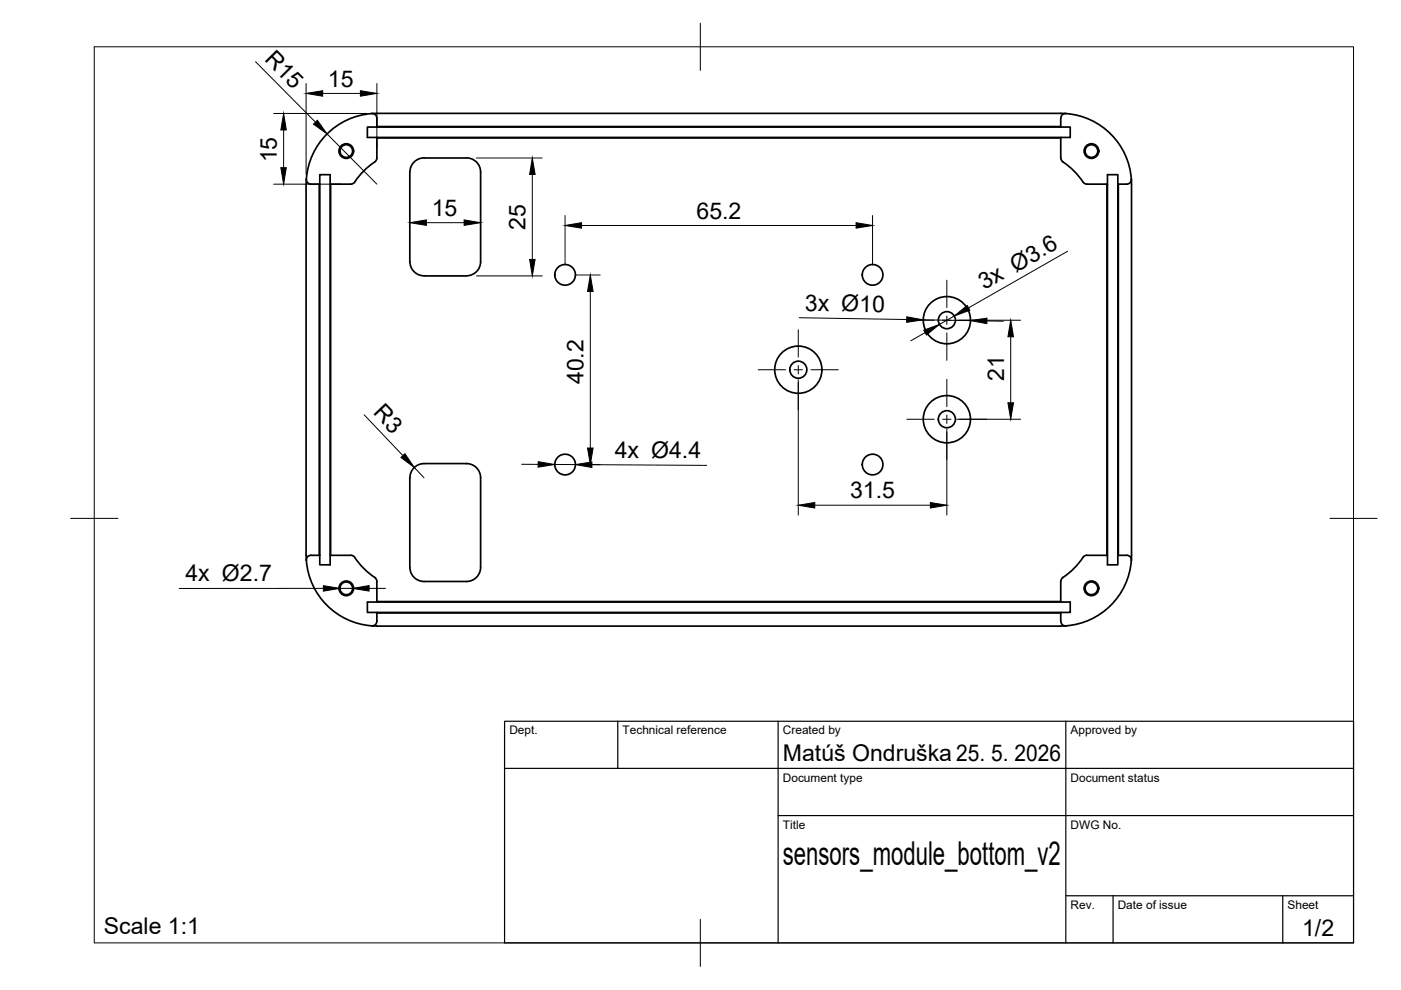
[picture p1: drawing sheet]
<svg xmlns="http://www.w3.org/2000/svg" width="297mm" height="210mm" viewBox="0 0 297 210" stroke-linecap="round" stroke-linejoin="round" font-family="sans-serif">
<!-- layer: Visible -->
<g fill="none" stroke="#000" stroke-width=".36">
<path d="M64.9 39v78.7M64.9 38l.2 .5 .6 .5h2.1v-2h2.2v80.7M65 38l-.1 1M67.7 39v78.7M67.8 39v78.7M70.1 39v78.7M78.8 24.1l.6 .1 .5 .6v2.1M78.8 24.1a15 15 0 0 0-13.8 13.9M79.9 24h145a15 15 0 0 1 15 15M79.9 26.8h145M79.9 29.2h145M79.9 24l-1.1 .1"/>
<path d="M86.9 36.5v19M86.9 36.5a2.99 2.99 0 0 1 3-3h9a2.95 2.95 0 0 1 3 3v19a2.99 2.99 0 0 1-3 3M224.9 26.9h2v2.2h-147M224.9 29.1v4.6a1.72 1.72 0 0 0 1.1 1.1 19.5 19.5 0 0 1 4 4.1l.4 .1h4.4v-2h2.2v82.8h-2.2v-2.1l-4.6 .1-.6 .4M226 24.1l-.5 .1-.5 .6-.1 2.1h-147v2.2h2v4.6a1.72 1.72 0 0 1-1.1 1.1 19.5 19.5 0 0 0-4 4.1l-.4 .1h-4.4M234.7 39v78.7M234.8 39v78.7M237 39h1.9M237.1 39v78.7M239.9 38l-.3 .7-.7 .3M239.9 39v78.7a15 15 0 0 1-15 15l-145 .1M86.9 55.5a2.99 2.99 0 0 0 3 3"/>
<path d="M89.9 58.5h9M64.9 117.7l.1 1.1M65 118.8a15 15 0 0 0 14.9 13.9M67.8 117.7l-2.1 .1-.6 .5-.2 .5M67.8 117.7v2.1h2.2v-2.1l4.6 .1 .6 .4M75.2 118.2a19.4 19.4 0 0 0 4.6 4.6l.1 .5v4.3M86.9 101.3v19M86.9 101.3a2.99 2.99 0 0 1 3-3h9a2.99 2.99 0 0 1 3 3v19M229.6 118.2a19.4 19.4 0 0 1-4.6 4.6l-.1 .5v4.3h2v2.3h-147v2.1l-.5 .6-.6 .1M237 117.7h1.9M238.9 117.7l.7 .3 .3 .8M79.9 130h145"/>
<path d="M79.9 127.5h145M86.9 120.3a2.99 2.99 0 0 0 3 3h9a2.99 2.99 0 0 0 3-3M224.9 129.9l.1 2.1 .5 .6 .5 .1M224.9 127.6h-147v2.3h2"/>
<circle cx="73.4" cy="32" r="1.56"/>
<circle cx="73.4" cy="32" r="1.34"/>
<circle cx="231.4" cy="32" r="1.56"/>
<circle cx="231.4" cy="32" r="1.34"/>
<circle cx="119.8" cy="58.3" r="2.19"/>
<circle cx="185" cy="58.3" r="2.19"/>
<circle cx="169.3" cy="78.4" r="5"/>
<circle cx="169.3" cy="78.4" r="1.81"/>
<circle cx="200.8" cy="67.9" r="5"/>
<circle cx="200.8" cy="67.9" r="1.81"/>
<circle cx="119.8" cy="98.5" r="2.19"/>
<circle cx="185" cy="98.5" r="2.19"/>
<circle cx="200.8" cy="88.9" r="5"/>
<circle cx="200.8" cy="88.9" r="1.81"/>
<circle cx="73.4" cy="124.7" r="1.56"/>
<circle cx="73.4" cy="124.7" r="1.34"/>
<circle cx="231.4" cy="124.7" r="1.56"/>
<circle cx="231.4" cy="124.7" r="1.34"/>
</g>
<!-- layer: BORDER -->
<path d="M20 9.9h267v190h-267zM148.5 4.9v10M15 109.9h10M282 109.9h10M148.5 194.9v10" fill="none" stroke="#000" stroke-width=".21"/>
<!-- layer: TITLEBLOCK -->
<path d="M107 152.9h180v47h-180zM131 152.9v10M165 152.9v47M226 152.9v47M107 162.9h180M165 172.9h122M226 189.9h61M236 189.9v10M272 189.9v10" fill="none" stroke="#000" stroke-width=".25"/>
<!-- layer: Smart Centers -->
<g fill="none" stroke="#000" stroke-width=".21">
<path d="M200.7 59.4v5.8M160.7 78.4h5.9M168.4 78.4h1.7M169.2 69.9v5.8M169.2 77.5v1.8M171.9 78.4h5.9M192.3 67.9h5.8M199.9 67.9h1.7M200.7 67v1.8M200.7 70.6v5.8M203.4 67.9h5.9M169.2 81.1v5.8"/>
<path d="M192.3 88.9h5.8M199.9 88.9h1.7M200.7 80.4v5.8M200.7 88v1.8M200.7 91.6v5.8M203.4 88.9h5.9"/>
</g>
<!-- layer: FD_Dimensions -->
<g fill="none" stroke="#000" stroke-width=".21">
<path d="M54.2 13.1l12.7 12.8M64.9 17.7v19.2M68.4 19.8h8M79.9 17.7v13.7M58 39h14.3M58 24.1h19.8M60.1 27.6v8M69.3 28.4l10.6 10.6M101 33.5h14M112.9 37v18M90.4 47.2h8M101 58.5h14"/>
<path d="M119.8 45.7v10.5M121.9 58.3h5.4M123.3 47.8h58.2M185 45.7v10.5M226.4 53.3l-21 12M125.2 61.8v33.2M169.4 67.4l22.9 .3M195.7 67.8l10 .2M196.2 70.5l-3.1 1.8M202.3 67l-3.1 1.8M202.8 67.9h13.6M209.3 68l3.4 .1"/>
<path d="M214.3 71.4v14M77.2 87.9l8.2 8.7M87.8 99.1l2.1 2.2M110.6 98.4l3.5 .1M117.6 98.5h4.4M121.9 98.5h5.4M125.5 98.5l24.3 .2M169.2 80.5v28.7M200.7 91v18.2M202.8 88.9h13.6M172.7 107.1h24.6M68.6 124.7l-30.6 .1"/>
<path d="M72.1 124.7h2.7M78.3 124.7h3.4"/>
</g>
<g fill="#000" stroke="#000" stroke-width=".21">
<path d="M64.9 19.8l3.5-.6v1.2zM76.4 19.2l3.5 .6-3.5 .6zM59.5 35.6h1.2l-.6 3.4zM60.1 24.1l.6 3.5h-1.2zM66.5 26.3l.8-.8 2 2.9zM112.9 33.5l.6 3.5h-1.2zM86.9 47.2l3.5-.6v1.2zM98.4 46.6l3.5 .6-3.5 .6zM112.3 55h1.2l-.6 3.5zM119.8 47.8l3.5-.6v1.2zM181.5 47.2l3.5 .6-3.5 .6zM125.2 58.3l.6 3.5h-1.2z"/>
<path d="M192.3 67.2l3.4 .6-3.5 .5zM195.9 70l3.3-1.2-2.8 2.2zM202.3 67l2.8-2.2 .5 1zM205.7 68l3.6-.5-.1 1.1zM214.3 67.9l.6 3.5h-1.2zM85 97l.9-.8 1.9 2.9zM114.1 97.9l3.5 .6-3.5 .6zM124.6 95h1.2l-.6 3.5zM122 98.5l3.5-.5v1.1zM213.7 85.4h1.2l-.6 3.5zM169.2 107.1l3.5-.6v1.2zM197.3 106.5l3.4 .6-3.4 .6z"/>
<path d="M68.6 124.2l3.5 .5-3.5 .6zM74.8 124.7l3.5-.5v1.1z"/>
</g>
<text font-size="7" x="166" y="183.4">sensors_module_bottom_v2</text>
<g font-size="4.9">
<text x="55.9" y="12.8" transform="rotate(45 55.9 12.8)">R15</text>
<text x="69.5" y="18.3">15</text>
<text x="58.7" y="34.4" transform="rotate(-90 58.7 34.4)">15</text>
<text x="91.5" y="45.8">15</text>
<text x="147.7" y="46.3">65.2</text>
<text x="111.4" y="48.7" transform="rotate(-90 111.4 48.7)">25</text>
<text x="170.6" y="65.8" transform="rotate(1 170.6 65.8)">3x Ø10</text>
<text x="208.7" y="61.6" transform="rotate(-30 208.7 61.6)">3x Ø3.6</text>
<text x="123.7" y="81.5" transform="rotate(-90 123.7 81.5)">40.2</text>
<text x="212.9" y="80.7" transform="rotate(-90 212.9 80.7)">21</text>
<text x="79" y="87.7" transform="rotate(46 79 87.7)">R3</text>
<text x="130.3" y="97">4x Ø4.4</text>
<text x="180.2" y="105.7">31.5</text>
<text x="39.3" y="123.2">4x Ø2.7</text>
<text x="166" y="161.4">Matúš Ondruška 25. 5. 2026</text>
<text x="22" y="198.1">Scale 1:1</text>
<text x="276.1" y="198.6">1/2</text>
</g>
<g font-size="2.5">
<text x="108" y="155.7">Dept.</text>
<text x="132" y="155.7">Technical reference</text>
<text x="166" y="155.7">Created by</text>
<text x="227" y="155.7">Approved by</text>
<text x="166" y="165.7">Document type</text>
<text x="227" y="165.7">Document status</text>
<text x="166" y="175.7">Title</text>
<text x="227" y="175.7">DWG No.</text>
<text x="227" y="192.7">Rev.</text>
<text x="237" y="192.7">Date of issue</text>
<text x="273" y="192.7">Sheet</text>
</g>
</svg>
